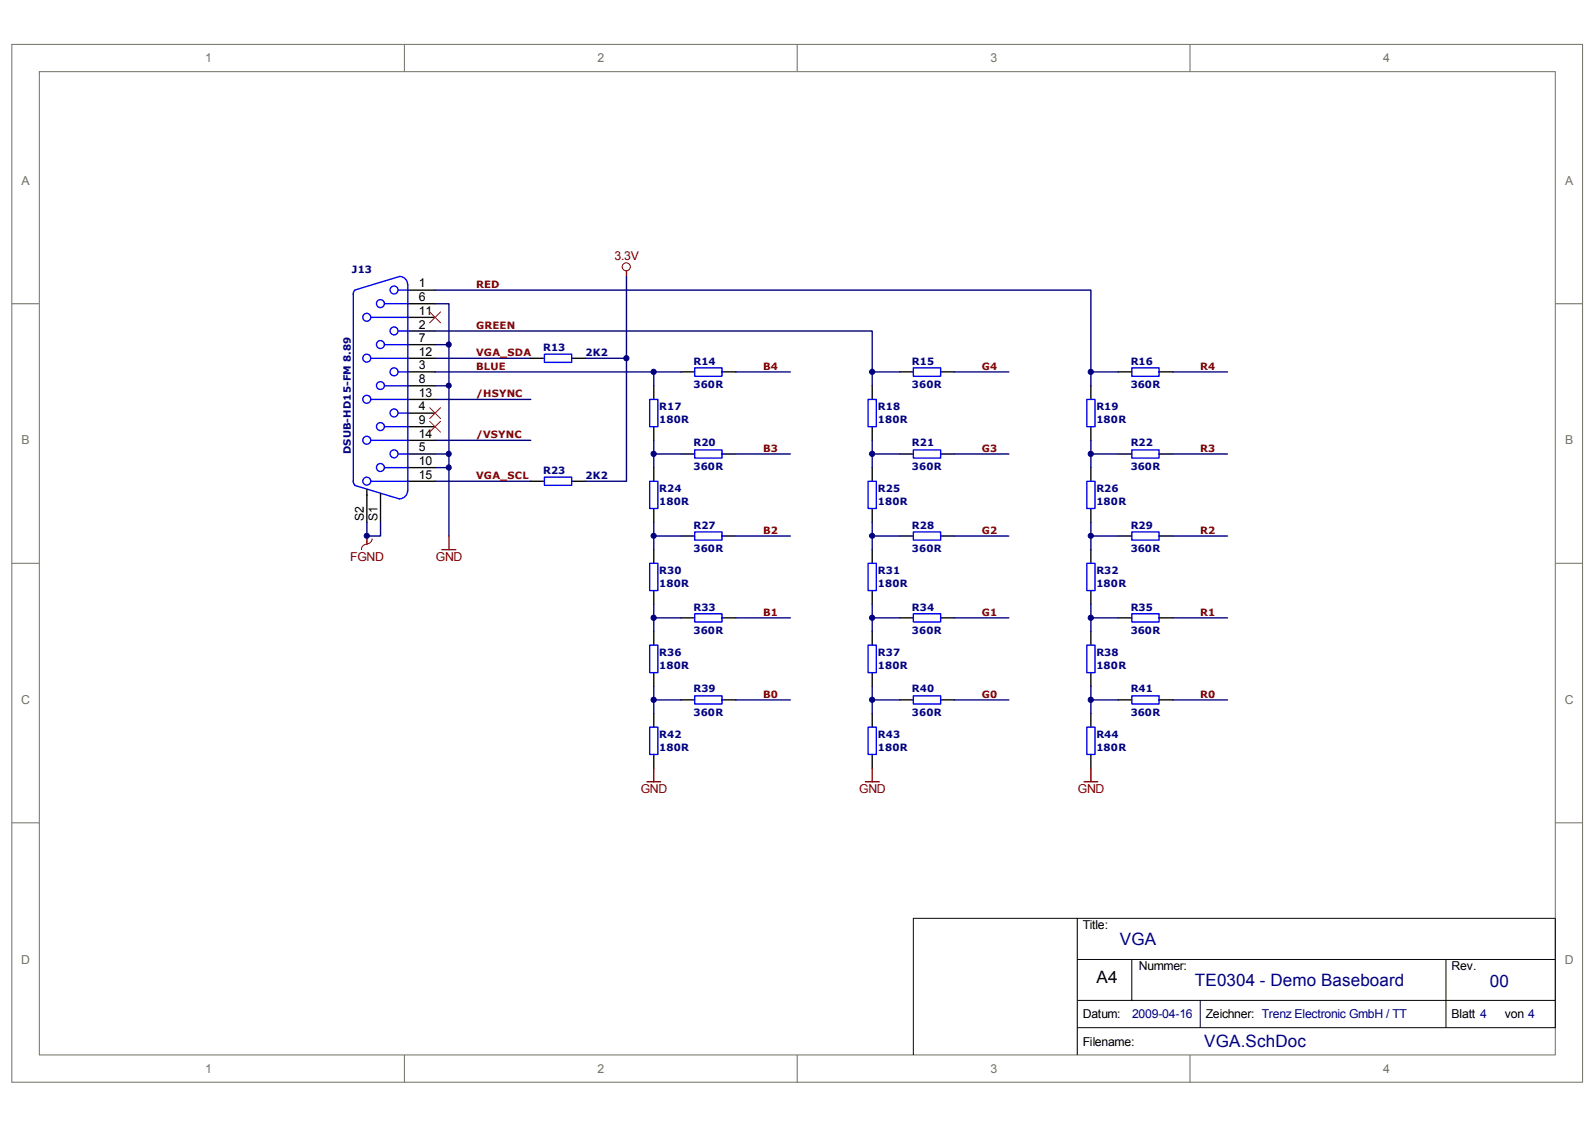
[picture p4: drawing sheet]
<svg xmlns="http://www.w3.org/2000/svg" width="297mm" height="210mm" viewBox="0 0 297 210" stroke-linecap="round" stroke-linejoin="round" font-family="sans-serif">
<path d="M2.2 8.3h292.5v193.3h-292.5z" fill="none" stroke="#716f64" stroke-width=".19"/>
<path d="M7.4 13.4h282.2v183.1h-282.2z" fill="#fff"/>
<g fill="none" stroke="#716f64" stroke-width=".19">
<path d="M7.3 13.3h282.3v183.2h-282.3zM75.3 8.2v5.1M148.5 8.2v5.1M221.6 8.2v5.1M2.2 56.6h5.1M289.6 56.6h5.1M2.2 104.9h5.1M289.6 104.9h5.1M2.2 153.3h5.1M289.6 153.3h5.1M75.3 196.5v5.1M148.5 196.5v5.1"/>
<path d="M221.6 196.5v5.1"/>
</g>
<path d="M200.6 171h89v20.4h-89zM200.6 171h-30.5v25.5M200.6 178.7h89M210.8 178.7v7.6h-10.2M269.3 178.7v12.7M200.6 191.4v5.1M210.8 186.3h78.8M223.5 186.3v5.1" fill="none" stroke="#000" stroke-width=".19"/>
<g fill="none" stroke="#000" stroke-width=".25">
<path d="M75.9 56.6h5.1M75.9 59.1h5.1M75.9 54h5.1M75.9 71.9h5.1M75.9 64.2h5.1M75.9 74.4h5.1M75.9 66.7h5.1M75.9 76.9h5.1M75.9 69.3h5.1M75.9 61.7h5.1M75.9 79.5h5.1M98.8 66.7h2.6"/>
<path d="M106.5 66.7h2.5M121.8 71.9v2.5M121.8 79.5v2.5M126.8 69.3h2.6M134.5 69.3h2.5M162.4 71.9v2.5M162.4 79.5v2.5M167.6 69.3h2.5M175.2 69.3h2.5M203.2 71.9v2.5M203.2 79.5v2.5M208.2 69.3h2.6"/>
<path d="M215.9 69.3h2.5M68.3 91.2v6.1M70.9 91.9v5.4M75.9 89.6h5.1M75.9 82h5.1M75.9 84.6h5.1M75.9 87.1h5.1M98.8 89.6h2.6M106.5 89.6h2.5M121.8 87.1v2.5M121.8 94.7v2.6M126.8 84.6h2.6"/>
<path d="M126.8 99.8h2.6M134.5 84.6h2.5M134.5 99.8h2.5M162.4 87.1v2.5M162.4 94.7v2.6M167.6 84.6h2.5M167.6 99.8h2.5M175.2 84.6h2.5M175.2 99.8h2.5M203.2 87.1v2.5M203.2 94.7v2.6M208.2 84.6h2.6"/>
<path d="M208.2 99.8h2.6M215.9 84.6h2.5M215.9 99.8h2.5M121.8 102.4v2.5M121.8 110v2.5M121.8 117.6v2.6M126.8 115.1h2.6M134.5 115.1h2.5M162.4 102.4v2.5M162.4 110v2.5M162.4 117.6v2.6M167.6 115.1h2.5"/>
<path d="M175.2 115.1h2.5M203.2 102.4v2.5M203.2 110v2.5M203.2 117.6v2.6M208.2 115.1h2.6M215.9 115.1h2.5M121.8 125.3v2.5M121.8 132.9v2.5M126.8 130.4h2.6M134.5 130.4h2.5M162.4 125.3v2.5M162.4 132.9v2.5"/>
<path d="M167.6 130.4h2.5M175.2 130.4h2.5M203.2 125.3v2.5M203.2 132.9v2.5M208.2 130.4h2.6M215.9 130.4h2.5M121.8 140.5v2.6M162.4 140.5v2.6M203.2 140.5v2.6"/>
</g>
<g fill="none" stroke="#00f" stroke-width=".25">
<path d="M66.1 54.1l-.3 .7v34.8l.3 .8M69.1 59.1h6.8M71.6 56.6h4.3M74.2 54h1.7M75.9 53a1.48 1.48 0 0 0-1.5-1.5l-8.4 2.5M75.9 53v38.4M69.1 66.7h6.8M69.1 74.4h6.8M71.6 64.2h4.3M71.6 71.9h4.3M71.6 79.5h4.3M74.2 61.7h1.7"/>
<path d="M74.2 69.3h1.7M74.2 76.9h1.7M101.4 66h5.1v1.5h-5.1zM121 74.4h1.5v5.1h-1.5zM129.4 68.5h5.1v1.6h-5.1zM161.7 74.4h1.5v5.1h-1.5zM170.1 68.5h5.1v1.6h-5.1zM202.4 74.4h1.5v5.1h-1.5zM210.8 68.5h5.1v1.6h-5.1zM66 90.4l8.4 2.5M69.1 89.6h6.8M69.1 82h6.8"/>
<path d="M71.6 87.1h4.3M74.2 84.6h1.7M75.9 91.4a1.5 1.5 0 0 1-1.5 1.5M101.4 88.9h5.1v1.5h-5.1zM121 89.6h1.5v5.1h-1.5zM129.4 99.1h5.1v1.5h-5.1zM129.4 83.8h5.1v1.5h-5.1zM161.7 89.6h1.5v5.1h-1.5zM170.1 99.1h5.1v1.5h-5.1zM170.1 83.8h5.1v1.5h-5.1zM202.4 89.6h1.5v5.1h-1.5zM210.8 99.1h5.1v1.5h-5.1z"/>
<path d="M210.8 83.8h5.1v1.5h-5.1zM121 104.9h1.5v5.1h-1.5zM129.4 114.3h5.1v1.5h-5.1zM161.7 104.9h1.5v5.1h-1.5zM170.1 114.3h5.1v1.5h-5.1zM202.4 104.9h1.5v5.1h-1.5zM210.8 114.3h5.1v1.5h-5.1zM121 135.4h1.5v5.1h-1.5zM121 120.2h1.5v5.1h-1.5zM129.4 129.6h5.1v1.5h-5.1zM161.7 135.4h1.5v5.1h-1.5zM161.7 120.2h1.5v5.1h-1.5z"/>
<path d="M170.1 129.6h5.1v1.5h-5.1zM202.4 135.4h1.5v5.1h-1.5zM202.4 120.2h1.5v5.1h-1.5zM210.8 129.6h5.1v1.5h-5.1z"/>
<circle cx="68.3" cy="59.1" r=".74"/>
<circle cx="70.8" cy="56.5" r=".74"/>
<circle cx="73.4" cy="54" r=".74"/>
<circle cx="68.3" cy="74.4" r=".74"/>
<circle cx="68.3" cy="66.7" r=".74"/>
<circle cx="70.8" cy="64.2" r=".74"/>
<circle cx="70.8" cy="79.4" r=".74"/>
<circle cx="70.8" cy="71.8" r=".74"/>
<circle cx="73.4" cy="69.3" r=".74"/>
<circle cx="73.4" cy="61.6" r=".74"/>
<circle cx="73.4" cy="76.9" r=".74"/>
<circle cx="68.3" cy="89.6" r=".74"/>
<circle cx="68.3" cy="82" r=".74"/>
<circle cx="70.8" cy="87.1" r=".74"/>
<circle cx="73.4" cy="84.5" r=".74"/>
</g>
<g fill="none" stroke="#800000" stroke-width=".19">
<path d="M68.3 101.4a.96 .96 0 0 0-1 1M69.3 100.3a1.05 1.05 0 0 1-1 1"/>
<circle cx="116.6" cy="49.7" r=".75"/>
</g>
<path d="M116.7 50.5v1M68.3 99.8v1.6M83.6 99.8v2.6M82.3 102.4h2.6M120.5 145.6h2.5M121.8 143.1v2.5M161.2 145.6h2.5M162.4 143.1v2.5M201.9 145.6h2.5M203.2 143.1v2.5" fill="none" stroke="#800000" stroke-width=".25"/>
<path d="M80 58.1l2 2M82 58.1l-2 2M80 78.5l2 2M80 75.9l2 2M82 78.5l-2 2M82 75.9l-2 2" fill="none" stroke="#f00" stroke-width=".19"/>
<g fill="none" stroke="#000080" stroke-width=".25">
<path d="M81 56.6h2.6v30.5h-2.6M81 54h122.2v15.3M116.7 51.5v38.1h-7.7M81 61.7h81.4v7.6M81 64.2h2.6M81 71.9h2.6M81 74.4h17.8M81 69.3h40.8M81 66.7h17.8M109 66.7h7.7M126.8 69.3h-5v2.6M137 69.3h10.2"/>
<path d="M167.6 69.3h-5.2v2.6M177.7 69.3h10.2M208.2 69.3h-5v2.6M218.4 69.3h10.2M68.3 97.3v2.5h2.6v-2.5M81 84.6h2.6M81 82h17.8M81 89.6h17.8M83.6 87.1v12.7M121.8 84.6h5M121.8 82v5.1M121.8 97.3v5.1"/>
<path d="M121.8 99.8h5M137 84.6h10.2M137 99.8h10.2M162.4 84.6h5.2M162.4 99.8h5.2M162.4 82v5.1M162.4 97.3v5.1M177.7 84.6h10.2M177.7 99.8h10.2M203.2 84.6h5M203.2 99.8h5M203.2 82v5.1"/>
<path d="M203.2 97.3v5.1M218.4 84.6h10.2M218.4 99.8h10.2M121.8 112.5v5.1M121.8 115.1h5M137 115.1h10.2M162.4 115.1h5.2M162.4 112.5v5.1M177.7 115.1h10.2M203.2 115.1h5M203.2 112.5v5.1M218.4 115.1h10.2"/>
<path d="M121.8 127.8v5.1M121.8 130.4h5M137 130.4h10.2M162.4 130.4h5.2M162.4 127.8v5.1M177.7 130.4h10.2M203.2 130.4h5M203.2 127.8v5.1M218.4 130.4h10.2"/>
</g>
<g fill="#000080" stroke="#000080" stroke-width=".19">
<circle cx="68.3" cy="99.8" r=".48"/>
<circle cx="83.6" cy="87.1" r=".48"/>
<circle cx="83.6" cy="84.5" r=".48"/>
<circle cx="83.6" cy="71.8" r=".46"/>
<circle cx="83.6" cy="64.2" r=".48"/>
<circle cx="116.6" cy="66.7" r=".49"/>
<circle cx="121.7" cy="130.3" r=".49"/>
<circle cx="121.7" cy="115.1" r=".49"/>
<circle cx="121.7" cy="99.8" r=".48"/>
<circle cx="121.7" cy="84.5" r=".49"/>
<circle cx="121.7" cy="69.3" r=".49"/>
<circle cx="162.4" cy="130.3" r=".48"/>
<circle cx="162.4" cy="115.1" r=".48"/>
<circle cx="162.4" cy="99.8" r=".47"/>
<circle cx="162.4" cy="84.5" r=".48"/>
<circle cx="162.4" cy="69.3" r=".48"/>
<circle cx="203.1" cy="130.3" r=".49"/>
<circle cx="203.1" cy="115.1" r=".49"/>
<circle cx="203.1" cy="99.8" r=".48"/>
<circle cx="203.1" cy="84.5" r=".49"/>
<circle cx="203.1" cy="69.3" r=".49"/>
</g>
<g font-size="3.2" fill="#000080">
<text x="208.5" y="176">VGA</text>
<text x="222.5" y="183.6">TE0304 - Demo Baseboard</text>
<text x="277.5" y="183.9">00</text>
<text x="224.3" y="195.1">VGA.SchDoc</text>
</g>
<text font-size="3.2" x="204.2" y="183.1">A4</text>
<g font-size="2.3" fill="#716f64">
<text x="38.2" y="11.6">1</text>
<text x="111.3" y="11.6">2</text>
<text x="184.4" y="11.6">3</text>
<text x="257.6" y="11.6">4</text>
<text x="4" y="34.5">A</text>
<text x="291.5" y="34.5">A</text>
<text x="4" y="82.8">B</text>
<text x="291.5" y="82.8">B</text>
<text x="3.9" y="131.1">C</text>
<text x="291.4" y="131.1">C</text>
<text x="3.9" y="179.5">D</text>
<text x="291.4" y="179.5">D</text>
<text x="38.2" y="199.8">1</text>
<text x="111.3" y="199.8">2</text>
<text x="184.4" y="199.8">3</text>
<text x="257.6" y="199.8">4</text>
</g>
<g font-size="2.3">
<text x="78" y="53.5">1</text>
<text x="78" y="56.1">6</text>
<text x="78" y="58.6">11</text>
<text x="78" y="63.7">7</text>
<text x="78" y="61.2">2</text>
<text x="78" y="71.3">8</text>
<text x="78" y="66.3">12</text>
<text x="78" y="68.8">3</text>
<text x="78" y="73.9">13</text>
<text x="78" y="76.4">4</text>
<text x="78" y="81.5">14</text>
<text x="78" y="79">9</text>
<text x="78" y="89.2">15</text>
<text x="78" y="84">5</text>
<text x="78" y="86.6">10</text>
<text x="67.8" y="97" transform="rotate(-90 67.8 97)">S2</text>
<text x="70.3" y="97" transform="rotate(-90 70.3 97)">S1</text>
<text x="201.6" y="173.1">Title:</text>
<text x="212.1" y="180.7">Nummer:</text>
<text x="270.3" y="180.7">Rev.</text>
<text x="201.6" y="189.6">Datum:</text>
<text x="224.5" y="189.6">Zeichner: Trenz Electronic GmbH / TT</text>
<text x="270.3" y="189.6">Blatt 4</text>
<text x="280.2" y="189.6">von 4</text>
<text x="201.6" y="194.7">Filename:</text>
</g>
<g font-size="2.3" fill="#800000">
<text x="114.4" y="48.4">3.3V</text>
<text x="65.2" y="104.4">FGND</text>
<text x="81.2" y="104.4">GND</text>
<text x="119.3" y="147.7">GND</text>
<text x="160" y="147.7">GND</text>
<text x="200.7" y="147.7">GND</text>
</g>
<text font-size="2.3" fill="#000080" x="210.8" y="189.6">2009-04-16</text>
<g font-size="1.9" fill="#000080">
<text x="65.5" y="50.9">J13</text>
<text x="101.2" y="65.4">R13</text>
<text x="109.1" y="66.4">2K2</text>
<text x="129.2" y="67.9">R14</text>
<text x="169.8" y="67.9">R15</text>
<text x="210.6" y="67.9">R16</text>
<text x="122.8" y="76.3">R17</text>
<text x="129.2" y="72.2">360R</text>
<text x="163.5" y="76.3">R18</text>
<text x="169.8" y="72.2">360R</text>
<text x="204.2" y="76.3">R19</text>
<text x="210.6" y="72.2">360R</text>
<text x="122.8" y="78.8">180R</text>
<text x="129.2" y="83.2">R20</text>
<text x="163.5" y="78.8">180R</text>
<text x="169.8" y="83.2">R21</text>
<text x="204.2" y="78.8">180R</text>
<text x="210.6" y="83.2">R22</text>
<text x="65.3" y="84.6" transform="rotate(-90 65.3 84.6)">DSUB-HD15-FM 8.89</text>
<text x="101.2" y="88.3">R23</text>
<text x="109.1" y="89.3">2K2</text>
<text x="129.2" y="87.5">360R</text>
<text x="169.8" y="87.5">360R</text>
<text x="210.6" y="87.5">360R</text>
<text x="122.8" y="91.6">R24</text>
<text x="122.8" y="94.1">180R</text>
<text x="163.5" y="91.6">R25</text>
<text x="163.5" y="94.1">180R</text>
<text x="204.2" y="91.6">R26</text>
<text x="204.2" y="94.1">180R</text>
<text x="129.2" y="98.4">R27</text>
<text x="169.8" y="98.4">R28</text>
<text x="210.6" y="98.4">R29</text>
<text x="122.8" y="106.8">R30</text>
<text x="129.2" y="102.8">360R</text>
<text x="163.5" y="106.8">R31</text>
<text x="169.8" y="102.8">360R</text>
<text x="204.2" y="106.8">R32</text>
<text x="210.6" y="102.8">360R</text>
<text x="122.8" y="109.4">180R</text>
<text x="129.2" y="113.7">R33</text>
<text x="163.5" y="109.4">180R</text>
<text x="169.8" y="113.7">R34</text>
<text x="204.2" y="109.4">180R</text>
<text x="210.6" y="113.7">R35</text>
<text x="129.2" y="118">360R</text>
<text x="169.8" y="118">360R</text>
<text x="210.6" y="118">360R</text>
<text x="122.8" y="122.1">R36</text>
<text x="122.8" y="124.6">180R</text>
<text x="163.5" y="122.1">R37</text>
<text x="163.5" y="124.6">180R</text>
<text x="204.2" y="122.1">R38</text>
<text x="204.2" y="124.6">180R</text>
<text x="129.2" y="129">R39</text>
<text x="169.8" y="129">R40</text>
<text x="210.6" y="129">R41</text>
<text x="122.8" y="137.4">R42</text>
<text x="129.2" y="133.3">360R</text>
<text x="163.5" y="137.4">R43</text>
<text x="169.8" y="133.3">360R</text>
<text x="204.2" y="137.4">R44</text>
<text x="210.6" y="133.3">360R</text>
<text x="122.8" y="139.9">180R</text>
<text x="163.5" y="139.9">180R</text>
<text x="204.2" y="139.9">180R</text>
</g>
<g font-size="1.9" fill="#800000">
<text x="88.7" y="53.7">RED</text>
<text x="88.7" y="61.3">GREEN</text>
<text x="88.7" y="68.9">BLUE</text>
<text x="88.7" y="66.4">VGA_SDA</text>
<text x="142.1" y="68.9">B4</text>
<text x="182.8" y="68.9">G4</text>
<text x="223.5" y="68.9">R4</text>
<text x="88.7" y="74">/HSYNC</text>
<text x="88.7" y="81.6">/VSYNC</text>
<text x="88.7" y="89.3">VGA_SCL</text>
<text x="142.1" y="84.2">B3</text>
<text x="182.8" y="84.2">G3</text>
<text x="223.5" y="84.2">R3</text>
<text x="142.1" y="99.5">B2</text>
<text x="182.8" y="99.5">G2</text>
<text x="223.5" y="99.5">R2</text>
<text x="142.1" y="114.7">B1</text>
<text x="182.8" y="114.7">G1</text>
<text x="223.5" y="114.7">R1</text>
<text x="142.1" y="130">B0</text>
<text x="182.8" y="130">G0</text>
<text x="223.5" y="130">R0</text>
</g>
</svg>
